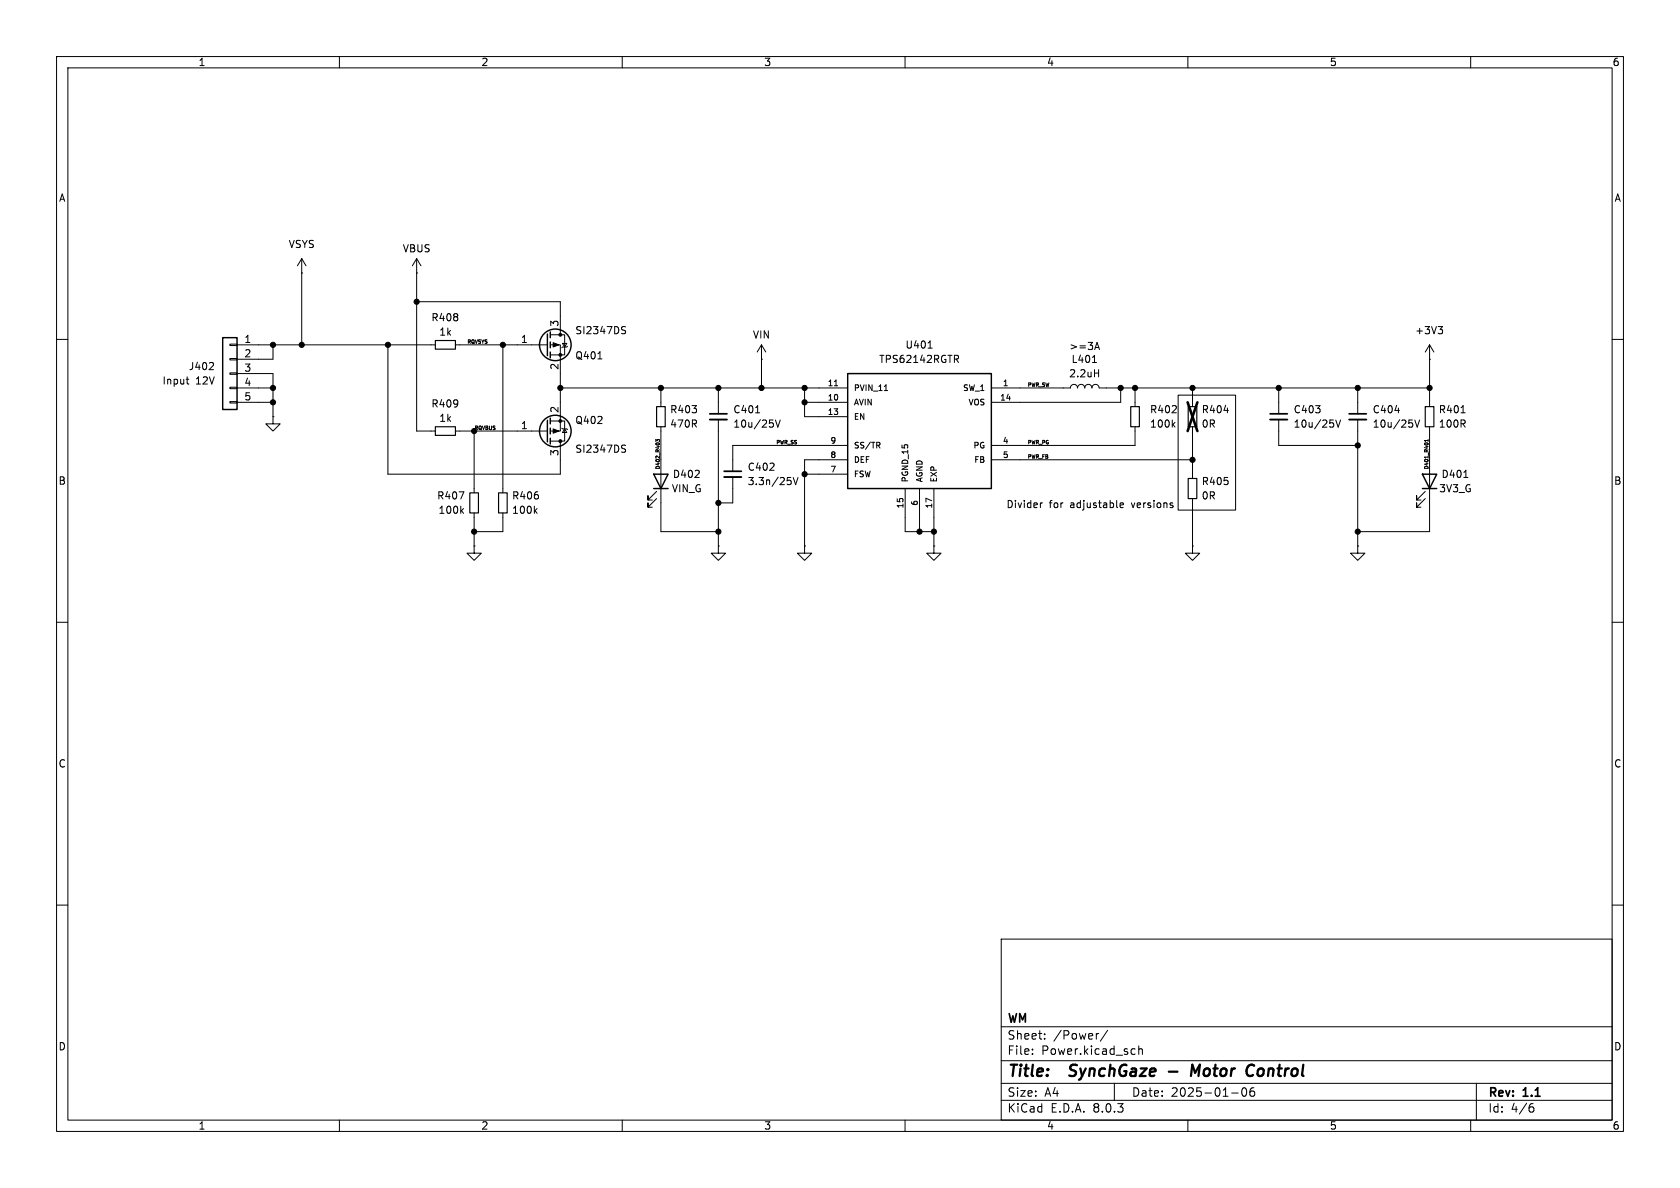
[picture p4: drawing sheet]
<svg xmlns="http://www.w3.org/2000/svg" width="297mm" height="210mm" viewBox="0 0 297 210" stroke-linecap="round" stroke-linejoin="round" font-family="sans-serif">
<g fill="none" stroke="#000" stroke-width=".18">
<path d="M10 10h277v190h-277zM12 12h273v186h-273zM60 10v2M110 10v2M160 10v2M210 10v2M260 10v2M10 60h2M53.3 48.3h.1M53.3 45.7l-.7 1.3M53.3 45.7v15.3M53.3 45.7l.8 1.3"/>
<path d="M73.7 48.3h.1M73.7 45.7l-.8 1.3M73.7 45.7v30.5h3.3M73.7 45.7l.7 1.3M73.7 53.3h25.4v5.9M97.3 59.2h2.5v3.5h-2.5M110.1 57.7l.5 .1M110.1 58.3l.4 .2 .1 .3-.2 .2h-.3M254.2 57.7h.8l-.4 .5M254.8 58.2l.2 .3v.3l-.2 .2M285 60h2M32.9 67h.5"/>
<path d="M33.1 67.7l.3 .2M37.6 64.1l.1 .2v.3l-.7 .7h.7M40.6 71h1.3v.2h-1.3zM40.6 68.5h1.3v.2h-1.3zM40.6 65.9h1.3v.3h-1.3zM40.6 63.4h1.3v.2h-1.3zM40.6 60.8h1.3v.3h-1.3zM41.9 61h35.1M41.9 66h6.4v7.7M41.9 68.6h6.4M41.9 71.1h6.4M48.3 73.7v1.2h1.2l-1.2 1.3-1.3-1.3h1.3"/>
<path d="M48.3 73.7h.1M48.3 61v2.5h-6.4M68.6 61v22.8h30.5v-5.8M80.5 61h16.3M80.5 76.2h16.3M83.8 76.2v10.9M88.9 61v26.1M97.3 61h1.8v15.2h-1.8M97.3 74.4h2.5v3.6h-2.5M99.1 68.6h50.8M99.3 75.7l.1 .1h.8l.1 .1M99.4 60.7h.8l-.4 .6z"/>
<path d="M99.8 75.8l.4 .7h-.8zM100.3 61.2l-.1 .1h-.8l-.1 .2M105.7 63.4h.7M110.1 79.3l.4 .1 .1 .3-.2 .3h-.3M110.1 78.7h.5M116.2 77.8v.1l-.3-.2v.4M116.2 77.7v.1M116.2 77.7l.3 .1v.3M116.8 68.6v3.3M116.8 75.4v18.6h10.2M127 68.6v4.6M127 74.2v22.3"/>
<path d="M133.6 73h.7M134.6 63.5h.1M134.6 61l-.7 1.2M134.6 61v7.6M134.6 61l.8 1.2M136.7 74.9v.5M137.1 74.2l.4 1.3 .4-1.3M142.2 71.1h7.7M142.2 68.6v5.1h7.7M147.5 68.2h.6M149.9 78.7h-20.4v4.6M155.2 78.7l.4 .5"/>
<path d="M155.5 78.2l.1 .2-.1 .3M156.3 69h.6M164.1 61.5h.7M169 63.5l.5 .6M169.2 62.8l.3 .3-.1 .3-.2 .1M175.3 68.6h13.9a.64 .64 0 0 1 .7-.7 .64 .64 0 0 1 .6 .7 .64 .64 0 0 1 .6-.7 .64 .64 0 0 1 .7 .7 .64 .64 0 0 1 .6-.7 .64 .64 0 0 1 .6 .7 .64 .64 0 0 1 .7-.7 .64 .64 0 0 1 .6 .7h58.4M193.1 64.1h.8M193.5 66h.7M193.5 61.8l.4-1.3 .5 1.3M193.6 61.4h.6M194.2 65.3v1.3M198.1 68.6v2.5h-22.8"/>
<path d="M200.7 75.4v3.3h-25.4M200.7 68.6v3.3M207.4 75l.3 .5M207.7 74.7l-.5 .4M208.3 69.9h10.1v20.3h-10.1zM210.8 68.6v3.3M210.8 75.4v9.2M216.4 72.5h.8M226.1 68.6v4.6M226.1 74.2v4.5h13.9M235.7 74.9v.5M236.1 74.2l.5 1.3 .4-1.3"/>
<path d="M240 68.6v4.6M240 74.2v22.3M246.6 72.6h.8M249.7 74.9v.5M250.1 74.2l.4 1.3 .5-1.3M251.9 78.4h.5M252.5 77.7v.4M252.5 77.9h-.7l.2 .2M252.7 63.5h.1M252.7 61l-.7 1.2M252.7 61v10.9M252.7 75.4v18.6h-12.7"/>
<path d="M252.7 61l.8 1.2M258.3 73h.7M81.2 86.9h.8l-.5 1.3M81.6 90.3l.3 .4M81.9 89.9l-.4 .5M83.8 96.5v1.3h1.3l-1.3 1.3-1.3-1.3h1.3M83.8 96.5h.1M83.8 90.7v5.8M88.9 90.7v3.3h-5.1M94.6 90.3l.3 .4M94.9 89.9l-.4 .5M116.1 88.1l-1.5 1.6v-.8v.8h.7"/>
<path d="M116.1 86.9l-1.5 1.5v-.8v.8h.7M127 96.5v1.3h1.3l-1.3 1.3-1.3-1.3h1.3M127 96.5h.1M129.5 84.3v4.6h-2.5M139.2 84.4h.6M139.8 85l.1 .1-.1 .5M140.2 84.4l.5 1.3 .4-1.3M142.2 96.5v1.3h1.3l-1.3 1.3-1.2-1.3h1.2M142.2 96.5h.1M142.2 83.8h7.7M149.9 81.3h-7.7v15.2M160 86.4v7.6h5.1"/>
<path d="M162.6 86.4v7.6M165.1 96.5v1.3h1.3l-1.3 1.3-1.3-1.3h1.3M165.1 96.5h.1M165.1 86.4v10.1M175.3 81.3h35.5M184.3 88.9l-.4 .2M198 89.3l.6-.1v-.2l-.4-.1-.2 .2 .1 .6h.5M210.8 96.5v1.3h1.3l-1.3 1.3-1.3-1.3h1.3M210.8 96.5h.1M210.8 88.1v8.4M240 96.5v1.3h1.3l-1.3 1.3-1.2-1.3h1.2M240 96.5h.1"/>
<path d="M252 88.1l-1.6 1.6v-.8v.8h.8M252 86.9l-1.6 1.5v-.8v.8h.8M258.8 84.4h.7M10 110h2M285 110h2M10 160h2M285 160h2M177 166h108v32h-108zM60 198v2M110 198v2M160 198v2M177 194.5h108"/>
<path d="M177 191.5h108M177 187.5h108M177 181.5h108M182.5 186.3v.1M182.5 185.5v.1M184.7 183.6v.1M184.7 182.8v.1M194.2 182.7l-.2 .1M195.8 182.1l-1.3 2M197 191.5v3M200.2 185.4l.5 .1M200.7 186.3l-.5 .1"/>
<path d="M201.3 185.5l.2-.1 .4 .1 .1 .9M201.3 184.9v1.5M210 198v2M217.7 193.2h1.2M219.7 192.4l.2-.1a.81 .81 0 0 1 .6 .6 .81 .81 0 0 1-.3 .8l-.2 .1a.81 .81 0 0 1-.3-1.4zM221.7 192.3a.59 .59 0 0 0-.7 .6v.6l.1 .2 .4 .1 .2-.1 .1-.5-.1-.3h-.5l-.2 .3M260 198v2M261 191.5v6.5M270.6 195.7h.3l.3 .3-.1 .5-.5 .1M271 195.1l-.4 .1"/>
</g>
<path d="M189 190.1l.3 .1M189.3 188.4l-.1 .4 .1 .2M206.6 189.4h1.6M210.5 190.2l.3-2 .5 1.4 .8-1.4-.2 2M223.1 188.9a.62 .62 0 0 0-.7 .4v.7a.52 .52 0 0 0 .7 .1" fill="none" stroke="#000" stroke-width=".4"/>
<path d="M77 60.2h3.5v1.5h-3.5zM77 75.4h3.5v1.6h-3.5zM116.1 71.9h1.5v3.5h-1.5zM199.9 71.9h1.5v3.5h-1.5zM210.1 71.9h1.5v3.5h-1.5zM252 71.9h1.5v3.5h-1.5zM83.1 87.1h1.5v3.6h-1.5zM88.1 87.1h1.6v3.6h-1.6zM210.1 84.6h1.5v3.5h-1.5z" fill="none" stroke="#000" stroke-width=".2"/>
<path d="M125.5 74.2h3M224.5 74.2h3.1M238.5 74.2h3.1M128 84.3h3.1" fill="none" stroke="#000" stroke-width=".33"/>
<path d="M125.5 73.2h3M224.5 73.2h3.1M238.5 73.2h3.1M128 83.3h3.1" fill="none" stroke="#000" stroke-width=".3"/>
<g fill="none" stroke="#000" stroke-width=".25">
<path d="M39.4 59.7h2.5v12.7h-2.5zM96.8 59.1v3.8M97.3 58.7v1M96.8 74.3v3.8M97.3 60.5v1M97.3 62.2v1M97.3 73.9v1M97.3 75.7v1M97.3 77.5v1M149.9 66h25.4v20.4h-25.4zM115.6 83.8h2.5l-1.3 2.6zM115.6 86.4h2.5"/>
<path d="M251.5 83.8h2.5l-1.3 2.6zM251.5 86.4h2.5"/>
<circle cx="98.2" cy="76.2" r="2.79"/>
<circle cx="98.2" cy="61" r="2.79"/>
</g>
<path d="M210 71.1l1.7 5.1M211.7 71.1l-1.7 5.1" fill="none" stroke="#000" stroke-width=".46"/>
<g fill="#000" stroke="#000" stroke-width=".18">
<path d="M97.8 75.8l1 .4-1 .4zM97.8 60.6l1 .4-1 .3z"/>
<circle cx="73.7" cy="53.3" r=".46"/>
<circle cx="99.1" cy="59.2" r=".25"/>
<circle cx="48.3" cy="71.1" r=".46"/>
<circle cx="48.3" cy="68.6" r=".46"/>
<circle cx="48.3" cy="61" r=".46"/>
<circle cx="53.3" cy="61" r=".46"/>
<circle cx="68.6" cy="61" r=".46"/>
<circle cx="83.8" cy="76.2" r=".46"/>
<circle cx="88.9" cy="61" r=".46"/>
<circle cx="99.1" cy="68.6" r=".46"/>
<circle cx="99.1" cy="74.4" r=".25"/>
<circle cx="99.1" cy="62.7" r=".25"/>
<circle cx="99.1" cy="78" r=".25"/>
<circle cx="116.8" cy="68.6" r=".46"/>
<circle cx="127" cy="68.6" r=".46"/>
<circle cx="134.6" cy="68.6" r=".46"/>
<circle cx="142.2" cy="71.1" r=".46"/>
<circle cx="142.2" cy="68.6" r=".46"/>
<circle cx="198.1" cy="68.6" r=".46"/>
<circle cx="200.7" cy="68.6" r=".46"/>
<circle cx="210.8" cy="68.6" r=".46"/>
<circle cx="226.1" cy="68.6" r=".46"/>
<circle cx="240" cy="68.6" r=".46"/>
<circle cx="240" cy="78.7" r=".46"/>
<circle cx="252.7" cy="68.6" r=".46"/>
<circle cx="83.8" cy="94" r=".46"/>
<circle cx="127" cy="88.9" r=".46"/>
<circle cx="127" cy="94" r=".46"/>
<circle cx="142.2" cy="83.8" r=".46"/>
<circle cx="162.6" cy="94" r=".46"/>
<circle cx="165.1" cy="94" r=".46"/>
<circle cx="210.8" cy="81.3" r=".46"/>
<circle cx="240" cy="94" r=".46"/>
</g>
<g font-size="2.8">
<text x="178" y="190.9">Title:</text>
<text x="190" y="190.9">SynchGaze</text>
<text x="213" y="190.9">Motor</text>
<text x="223.6" y="190.9">Control</text>
</g>
<g font-size="2.1">
<text x="178" y="184">Sheet:</text>
<text x="178" y="181.2">WM</text>
<text x="186.2" y="184">/Power/</text>
<text x="178" y="186.7">File:</text>
<text x="184.1" y="186.7">Power.kicad_sch</text>
<text x="178" y="196.9">KiCad</text>
<text x="178" y="194.1">Size:</text>
<text x="184.7" y="194.1">A4</text>
<text x="185.7" y="196.9">E.D.A.</text>
<text x="193.3" y="196.9">8.0.3</text>
<text x="200" y="194.1">Date:</text>
<text x="207" y="194.1">2025-01-06</text>
<text x="263" y="194.3">Rev:</text>
<text x="263" y="196.9">Id:</text>
<text x="267.1" y="196.9">4/6</text>
<text x="269.4" y="194.3">1.1</text>
</g>
<g font-size="1.8">
<text x="35" y="11.9">1</text>
<text x="85" y="11.9">2</text>
<text x="135" y="11.9">3</text>
<text x="185" y="11.9">4</text>
<text x="235" y="11.9">5</text>
<text x="285" y="11.9">6</text>
<text x="10.3" y="35.9">A</text>
<text x="285.3" y="35.9">A</text>
<text x="50.9" y="44">VSYS</text>
<text x="71.1" y="44.8">VBUS</text>
<text x="76.2" y="57">R408</text>
<text x="77.6" y="59.5">1k</text>
<text x="98.8" y="57.9" transform="rotate(-90 98.8 57.9)">3</text>
<text x="101.6" y="59.3">SI2347DS</text>
<text x="250.1" y="59.3">+3V3</text>
<text x="33.3" y="65.6">J402</text>
<text x="43.1" y="60.7">1</text>
<text x="43.1" y="63.2">2</text>
<text x="43.1" y="65.8">3</text>
<text x="92" y="60.7">1</text>
<text x="98.8" y="65.5" transform="rotate(-90 98.8 65.5)">2</text>
<text x="101.6" y="63.7">Q401</text>
<text x="133" y="60">VIN</text>
<text x="155.3" y="64.4">TPS62142RGTR</text>
<text x="160" y="61.8">U401</text>
<text x="188.9" y="62.1">&gt;=3A</text>
<text x="189.3" y="64.4">L401</text>
<text x="28.6" y="68.2">Input</text>
<text x="34.6" y="68.2">12V</text>
<text x="43.1" y="68.3">4</text>
<text x="43.1" y="70.9">5</text>
<text x="188.9" y="66.9">2.2uH</text>
<text x="76.2" y="72.2">R409</text>
<text x="77.6" y="74.8">1k</text>
<text x="92" y="75.9">1</text>
<text x="98.8" y="73.1" transform="rotate(-90 98.8 73.1)">2</text>
<text x="101.6" y="75.2">Q402</text>
<text x="118.4" y="73.3">R403</text>
<text x="118.4" y="75.8">470R</text>
<text x="129.5" y="73.3">C401</text>
<text x="129.5" y="75.8">10u/25V</text>
<text x="203.2" y="73.3">R402</text>
<text x="203.2" y="75.8">100k</text>
<text x="212.4" y="73.3">R404</text>
<text x="212.4" y="75.8">0R</text>
<text x="228.6" y="73.3">C403</text>
<text x="228.6" y="75.8">10u/25V</text>
<text x="242.6" y="73.3">C404</text>
<text x="242.6" y="75.8">10u/25V</text>
<text x="254.3" y="73.3">R401</text>
<text x="254.3" y="75.8">100R</text>
<text x="98.8" y="80.7" transform="rotate(-90 98.8 80.7)">3</text>
<text x="101.6" y="80.2">SI2347DS</text>
<text x="132.1" y="83.4">C402</text>
<text x="10.3" y="85.9">B</text>
<text x="77.2" y="88.5">R407</text>
<text x="90.4" y="88.5">R406</text>
<text x="118.7" y="87.2">VIN_G</text>
<text x="118.9" y="84.7">D402</text>
<text x="132.1" y="86">3.3n/25V</text>
<text x="212.4" y="86">R405</text>
<text x="212.4" y="88.5">0R</text>
<text x="254.3" y="87.2">3V3_G</text>
<text x="254.8" y="84.7">D401</text>
<text x="285.3" y="85.9">B</text>
<text x="77.4" y="91">100k</text>
<text x="90.4" y="91">100k</text>
<text x="177.8" y="90">Divider</text>
<text x="185.5" y="90">for</text>
<text x="189.3" y="90">adjustable</text>
<text x="200.3" y="90">versions</text>
<text x="10.3" y="135.9">C</text>
<text x="285.3" y="135.9">C</text>
<text x="10.3" y="185.9">D</text>
<text x="285.3" y="185.9">D</text>
<text x="35" y="199.9">1</text>
<text x="85" y="199.9">2</text>
<text x="135" y="199.9">3</text>
<text x="185" y="199.9">4</text>
<text x="235" y="199.9">5</text>
<text x="285" y="199.9">6</text>
</g>
<g font-size="1.4">
<text x="146.2" y="70.9">10</text>
<text x="146.2" y="68.3">11</text>
<text x="150.9" y="71.9">AVIN</text>
<text x="150.9" y="69.3">PVIN_11</text>
<text x="170.1" y="69.3">SW_1</text>
<text x="171.1" y="71.9">VOS</text>
<text x="176.7" y="70.9">14</text>
<text x="177.2" y="68.3">1</text>
<text x="146.2" y="73.4">13</text>
<text x="150.9" y="74.4">EN</text>
<text x="146.7" y="83.6">7</text>
<text x="146.7" y="81">8</text>
<text x="146.7" y="78.5">9</text>
<text x="150.9" y="82">DEF</text>
<text x="150.9" y="79.5">SS/TR</text>
<text x="172" y="79.5">PG</text>
<text x="172.1" y="82">FB</text>
<text x="177.2" y="78.5">4</text>
<text x="177.2" y="81">5</text>
<text x="150.9" y="84.6">FSW</text>
<text x="159.8" y="90" transform="rotate(-90 159.8 90)">15</text>
<text x="160.8" y="85.3" transform="rotate(-90 160.8 85.3)">PGND_15</text>
<text x="162.3" y="89.5" transform="rotate(-90 162.3 89.5)">6</text>
<text x="163.3" y="85.3" transform="rotate(-90 163.3 85.3)">AGND</text>
<text x="164.8" y="90" transform="rotate(-90 164.8 90)">17</text>
<text x="165.8" y="85.3" transform="rotate(-90 165.8 85.3)">EXP</text>
</g>
<g font-size=".9">
<text x="82.5" y="60.8">RQVSYS</text>
<text x="181.6" y="68.4">PWR_SW</text>
<text x="83.8" y="76">RQVBUS</text>
<text x="116.7" y="83.2" transform="rotate(-90 116.7 83.2)">D402_R403</text>
<text x="137.2" y="78.6">PWR_SS</text>
<text x="181.6" y="78.6">PWR_PG</text>
<text x="181.6" y="81.1">PWR_FB</text>
<text x="252.6" y="83.2" transform="rotate(-90 252.6 83.2)">D401_R401</text>
</g>
</svg>
